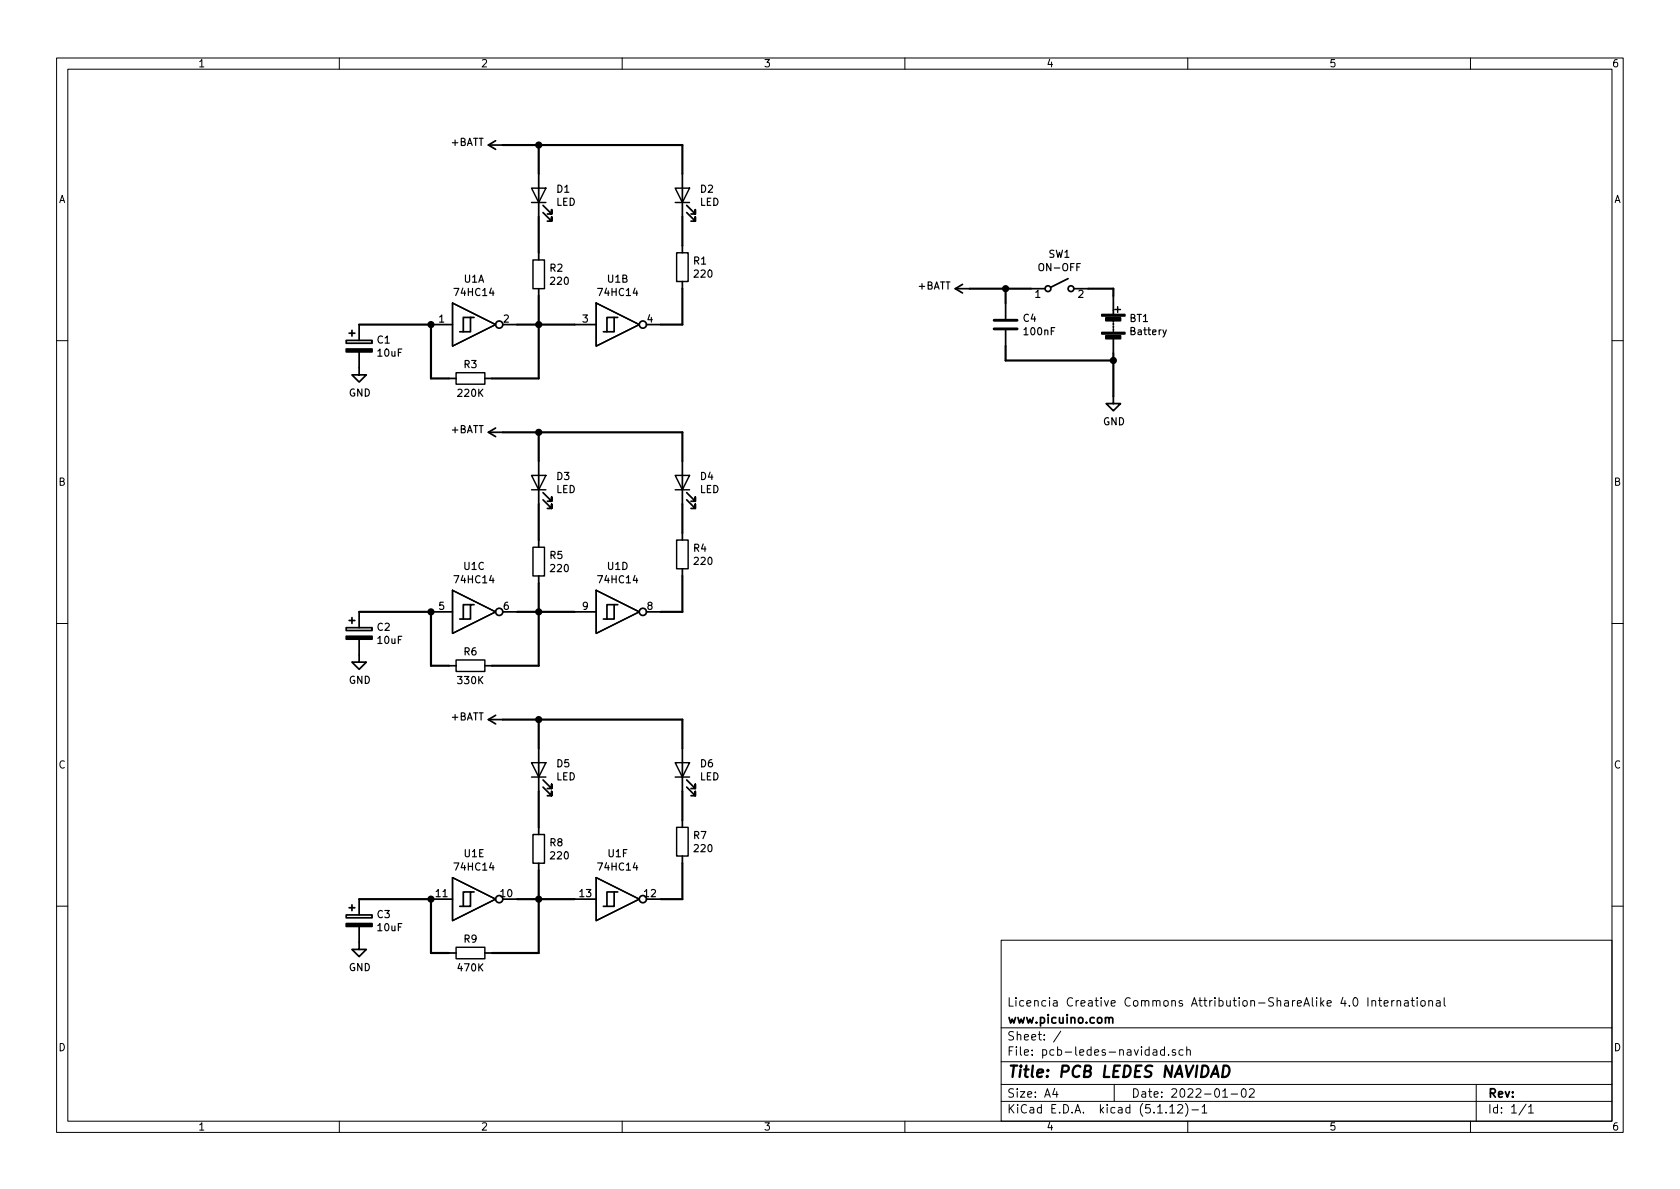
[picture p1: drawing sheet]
<svg xmlns="http://www.w3.org/2000/svg" width="297mm" height="210mm" viewBox="0 0 297 210" stroke-linecap="round" stroke-linejoin="round" font-family="sans-serif">
<g fill="none" stroke="#000" stroke-width=".18">
<path d="M10 10.3h277v189.9h-277zM12 12.2h273v186.1h-273zM60 10.3v1.9M110 10.3v1.9M160 10.3v1.9M210 10.3v1.9M260 10.3v1.9M10 60.2h2M285 60.2h2M10 110.3h2M285 110.3h2M10 160.2h2"/>
<path d="M177 166.3h108v32h-108zM241.9 176.4v1.5M242.6 177.1v-.1a.37 .37 0 0 1 .6 .1v.8M242.6 176.9v1M243.7 176.9h.6M243.9 176.4v1.3l.4 .2M244.7 177.4l.7-.1v-.3l-.5-.1-.2 .2 .1 .7h.6M246.1 176.9v1M246.5 176.9l-.4 .3M247 177.1l.1-.1a.37 .37 0 0 1 .5 .1v.8M247 176.9v1M248.4 177h.5l.1 .9"/>
<path d="M249 177.3l-.5 .1a.29 .29 0 0 0-.2 .2 .29 .29 0 0 0 .2 .3l.5-.1M249.5 176.9h.6M249.7 176.4v1.3l.4 .2M250.6 176.4v.2M250.6 176.9v1M251.3 177.1l.2-.2 .4 .2 .1 .5-.1 .2-.4 .1-.2-.1zM252.6 177.1l.1-.1a.37 .37 0 0 1 .6 .1v.8M252.6 176.9v1M254 177h.6v.9M254.6 177.3l-.5 .1a.29 .29 0 0 0-.2 .2 .29 .29 0 0 0 .2 .3l.5-.1M255.3 176.4v1.3l.3 .2M285 160.2h2"/>
<path d="M60 198.3v1.9M110 198.3v1.9M160 198.3v1.9M177 194.8h108M177 191.8h108M177 187.8h108M177 181.8h108M186.5 192.5l-.4 1h1M186.8 193v1M187.6 182.3l-1.3 2M197 191.8v3M203.9 185.7h.6v.9"/>
<path d="M204.5 186h-.5a.29 .29 0 0 0-.2 .3 .29 .29 0 0 0 .2 .3l.5-.1M205.9 185.7l-.4-.1-.3 .3 .1 .6 .2 .1 .4-.1M205.9 185.1v1.5M206.6 186.5v.1M206.8 195.8l.5-.5v1.5M206.8 196.8h.9M207.8 185.7l-.3-.1-.2 .2v.2l.5 .2v.3h-.5M208.3 195.5l.2-.2h.3l.2 .2 .1 .3-.9 1h.9M209.2 185.7l-.4-.1-.3 .3v.6l.3 .1 .4-.1M209.6 195.1a1.71 1.71 0 0 1 0 2.3M209.8 185.7l.2-.1 .4 .1 .1 .9M209.8 185.1v1.5"/>
<path d="M210 198.3v1.9M210.7 196.3h1.2M212.5 195.8l.5-.5v1.5M212.5 196.8h.9M216.2 194h.8M217.7 193.5h1.1M219.6 192.7l.4-.2a.94 .94 0 0 1 0 1.5 .82 .82 0 0 1-.4-1.3zM220.9 192.7l.2-.2h.4l.2 .2 .1 .3-1 1h1M260 198.3v1.9M261 191.8v6.5M269.8 195.2l-1.2 2M270.3 195.8l.4-.5v1.5"/>
<path d="M270.3 196.8h.8"/>
</g>
<path d="M216.4 188.4h.4a1.09 1.09 0 0 1 .6 1.1 1.09 1.09 0 0 1-.8 .9h-.5z" fill="none" stroke="#000" stroke-width=".41"/>
<g fill="none" stroke="#000" stroke-width=".3">
<path d="M86.4 25.6l1.2 .8M86.4 25.6h2.5M87.6 24.9l-1.2 .7M95.2 30.7v7.6M96 37.6l1.5 1.5v-.8v.8h-.7M96 36.3l1.5 1.5v-.7v.7h-.7M120.6 30.7v7.6M121.4 37.6l1.5 1.5v-.8v.8h-.7M121.4 36.3l1.5 1.5v-.7v.7h-.7M61.7 58.9h1M62.2 58.4v1M63.5 57.4v2.8"/>
<path d="M76.2 57.4h3.8M83.2 56.1h-1.3v2.6M83.8 56.1h-.6v2.6h-1.9M88.9 57.4h2.5M95.2 44.7v1.3M95.2 51v1.3M101.6 57.4h3.8M108.6 56.1h-1.3v2.6M109.2 56.1h-.6v2.6h-1.9M114.3 57.4h2.5M120.6 43.4v1.3M120.6 49.8v1.2"/>
<path d="M168.9 51l1.3 .8M168.9 51h2.5M170.2 50.3l-1.3 .7M177.8 53.6v2.8M177.8 58.4v2.8M182.2 51h2.6M188.8 49.3l-3 1.5M189.9 51h2.5M196.8 52.3v3.3M196.8 56.6v.3M196.8 57.1v.3M196.8 57.7v.2"/>
<path d="M196.8 58.2v.2M196.8 58.7v.2M196.8 59.9v2.6M61.2 60.2h4.6v.5h-4.6zM63.5 62.2v4.1h1.3l-1.3 1.3-1.3-1.3h1.3M79.4 66.9h1.2M85.7 66.9h1.3M86.4 76.4l1.2 .8M86.4 76.4h2.5M87.6 75.7l-1.2 .7M196.8 70.1v1.3h1.3l-1.3 1.2-1.2-1.2h1.2M95.2 81.5v7.6"/>
<path d="M95.2 95.5v1.3M96 88.4l1.5 1.5v-.8v.8h-.7M96 87.1l1.5 1.5v-.7v.7h-.7M120.6 81.5v7.6M120.6 94.2v1.3M121.4 88.4l1.5 1.5v-.8v.8h-.7M121.4 87.1l1.5 1.5v-.7v.7h-.7M61.2 111h4.6v.5h-4.6zM61.7 109.7h1M62.2 109.2v1M63.5 113v4.1h1.3l-1.3 1.3-1.3-1.3h1.3M63.5 108.2v2.8"/>
<path d="M76.2 108.2h3.8M79.4 117.7h1.2M83.2 106.9h-1.3v2.6M83.8 106.9h-.6v2.6h-1.9M85.7 117.7h1.3M88.9 108.2h2.5M95.2 101.8v1.3M101.6 108.2h3.8M108.6 106.9h-1.3v2.6M109.2 106.9h-.6v2.6h-1.9M114.3 108.2h2.5M120.6 100.6v1.2"/>
<path d="M86.4 127.2l1.2 .8M86.4 127.2h2.5M87.6 126.5l-1.2 .7M95.2 132.3v7.6M96 139.2l1.5 1.5v-.8v.8h-.7M96 137.9l1.5 1.5v-.7v.7h-.7M120.6 132.3v7.6M121.4 139.2l1.5 1.5v-.8v.8h-.7M121.4 137.9l1.5 1.5v-.7v.7h-.7M63.5 159v2.8M76.2 159h3.8M83.2 157.7h-1.3v2.6"/>
<path d="M83.8 157.7h-.6v2.6h-1.9M88.9 159h2.5M95.2 146.3v1.3M95.2 152.6v1.3M101.6 159h3.8M108.6 157.7h-1.3v2.6M109.2 157.7h-.6v2.6h-1.9M114.3 159h2.5M120.6 145v1.3M120.6 151.4v1.2M61.2 161.8h4.6v.5h-4.6zM61.7 160.5h1"/>
<path d="M62.2 160v1M63.5 163.8v4.1h1.3l-1.3 1.3-1.3-1.3h1.3M79.4 168.5h1.2M85.7 168.5h1.3M196.1 180.1a.36 .36 0 0 1 .3-.2 .36 .36 0 0 1 .3 .2v.8"/>
<circle cx="88.3" cy="57.4" r=".63"/>
<circle cx="113.7" cy="57.4" r=".63"/>
<circle cx="185.3" cy="51" r=".51"/>
<circle cx="189.4" cy="51" r=".51"/>
<circle cx="88.3" cy="108.2" r=".63"/>
<circle cx="113.7" cy="108.2" r=".63"/>
<circle cx="88.3" cy="159" r=".63"/>
<circle cx="113.7" cy="159" r=".63"/>
</g>
<g fill="none" stroke="#000" stroke-width=".25">
<path d="M94 33.3h2.5l-1.3 2.5zM94 35.8h2.5M119.4 33.3h2.5l-1.3 2.5zM119.4 35.8h2.5M80 53.6l7.6 3.8-7.6 3.8zM94.2 46h2.1v5h-2.1zM105.4 53.6l7.6 3.8-7.6 3.8zM119.6 44.7h2.1v5.1h-2.1zM197.1 54.7h1M197.6 54.2v1M80.6 65.9h5.1v2h-5.1zM94 84.1h2.5l-1.3 2.5z"/>
<path d="M94 86.6h2.5M94.2 96.8h2.1v5h-2.1zM119.4 84.1h2.5l-1.3 2.5zM119.4 86.6h2.5M119.6 95.5h2.1v5.1h-2.1zM80 104.4l7.6 3.8-7.6 3.8zM80.6 116.7h5.1v2h-5.1zM105.4 104.4l7.6 3.8-7.6 3.8zM94 134.9h2.5l-1.3 2.5zM94 137.4h2.5M119.4 134.9h2.5l-1.3 2.5zM119.4 137.4h2.5"/>
<path d="M80 155.2l7.6 3.8-7.6 3.8zM94.2 147.6h2.1v5h-2.1zM105.4 155.2l7.6 3.8-7.6 3.8zM119.6 146.3h2.1v5.1h-2.1zM80.6 167.5h5.1v2h-5.1z"/>
</g>
<path d="M194.8 58.8h4.1v.2h-4.1zM194.8 55.6h4.1v.3h-4.1zM195.5 59.4h2.6v.5h-2.6zM195.5 56.2h2.6v.5h-2.6zM61.2 61.7h4.6v.5h-4.6zM61.2 112.5h4.6v.5h-4.6zM61.2 163.3h4.6v.5h-4.6z" fill="#000" stroke="#000" stroke-width=".3"/>
<path d="M206.2 58.3l-.4 1.2-.2 .1" fill="none" stroke="#000" stroke-width=".2"/>
<path d="M175.8 58.2h4M175.8 56.6h4" fill="none" stroke="#000" stroke-width=".51"/>
<g fill="none" stroke="#000" stroke-width=".38">
<path d="M88.9 25.6h31.7v5.1M95.2 25.6v5.1M95.2 38.3v6.4M120.6 38.3v5.1M63.5 57.4h12.7v9.5h3.2M91.4 57.4h10.2M95.2 52.3v14.6h-8.2M120.6 51v6.4h-3.8M171.4 51h10.8M177.8 51v2.6M192.4 51h4.4v1.3M88.9 76.4h31.7v5.1"/>
<path d="M95.2 76.4v5.1M177.8 61.2v2.5h19M196.8 62.5v7.6M95.2 89.1v6.4M120.6 89.1v5.1M63.5 108.2h12.7v9.5h3.2M91.4 108.2h10.2M95.2 103.1v14.6h-8.2M120.6 101.8v6.4h-3.8M88.9 127.2h31.7v5.1M95.2 127.2v5.1M95.2 139.9v6.4"/>
<path d="M120.6 139.9v5.1M63.5 159h12.7v9.5h3.2M91.4 159h10.2M95.2 153.9v14.6h-8.2M120.6 152.6v6.4h-3.8"/>
</g>
<g fill="#000" stroke="#000" stroke-width=".25">
<circle cx="95.3" cy="25.6" r=".51"/>
<circle cx="76.2" cy="57.4" r=".51"/>
<circle cx="95.3" cy="57.4" r=".51"/>
<circle cx="177.8" cy="51" r=".51"/>
<circle cx="95.3" cy="76.4" r=".51"/>
<circle cx="196.9" cy="63.7" r=".51"/>
<circle cx="76.2" cy="108.2" r=".51"/>
<circle cx="95.3" cy="108.2" r=".51"/>
<circle cx="95.3" cy="127.2" r=".51"/>
<circle cx="76.2" cy="159" r=".51"/>
<circle cx="95.3" cy="159" r=".51"/>
</g>
<text font-size="2.8" x="178" y="190.5">Title: PCB LEDES NAVIDAD</text>
<g font-size="2.1">
<text x="178" y="178">Licencia Creative Commons Attribution-ShareAlike 4.0 International</text>
<text x="178" y="184">Sheet: /</text>
<text x="178" y="181">www.picuino.com</text>
<text x="178" y="186.7">File: pcb-ledes-navidad.sch</text>
<text x="178" y="196.9">KiCad E.D.A. kicad (5.1.12)-1</text>
<text x="178" y="194.1">Size: A4</text>
<text x="200" y="194.1">Date: 2022-01-02</text>
<text x="263" y="194.1">Rev:</text>
<text x="263" y="196.9">Id: 1/1</text>
</g>
<g font-size="1.8">
<text x="35" y="11.9">1</text>
<text x="85" y="11.9">2</text>
<text x="135" y="11.9">3</text>
<text x="185" y="11.9">4</text>
<text x="235" y="11.9">5</text>
<text x="285" y="11.9">6</text>
<text x="79.8" y="25.8">+BATT</text>
<text x="10.4" y="35.9">A</text>
<text x="98.5" y="34.1">D1</text>
<text x="123.9" y="34.1">D2</text>
<text x="285.4" y="35.9">A</text>
<text x="98.3" y="36.4">LED</text>
<text x="123.7" y="36.4">LED</text>
<text x="122.7" y="46.8">R1</text>
<text x="183.9" y="47.9">ON-OFF</text>
<text x="185.4" y="45.6">SW1</text>
<text x="80.6" y="52.3">74HC14</text>
<text x="82.1" y="50">U1A</text>
<text x="97.3" y="48.1">R2</text>
<text x="97.5" y="50.4">220</text>
<text x="106" y="52.3">74HC14</text>
<text x="107.5" y="50">U1B</text>
<text x="122.9" y="49.1">220</text>
<text x="162.3" y="51.2">+BATT</text>
<text x="183" y="52.7">1</text>
<text x="190.7" y="52.7">2</text>
<text x="77.6" y="57">1</text>
<text x="89.1" y="57">2</text>
<text x="103" y="57">3</text>
<text x="114.5" y="57">4</text>
<text x="180.9" y="56.9">C4</text>
<text x="181.2" y="59.3">100nF</text>
<text x="199.7" y="56.9">BT1</text>
<text x="200" y="59.3">Battery</text>
<text x="66.7" y="60.8">C1</text>
<text x="66.9" y="63.1">10uF</text>
<text x="82.1" y="65.1">R3</text>
<text x="61.7" y="70.1">GND</text>
<text x="81.1" y="70.2">220K</text>
<text x="79.8" y="76.6">+BATT</text>
<text x="195" y="75.2">GND</text>
<text x="10.4" y="85.9">B</text>
<text x="98.3" y="87.2">LED</text>
<text x="98.5" y="84.9">D3</text>
<text x="123.7" y="87.2">LED</text>
<text x="123.9" y="84.9">D4</text>
<text x="285.4" y="85.9">B</text>
<text x="82.1" y="100.8">U1C</text>
<text x="97.3" y="98.9">R5</text>
<text x="97.5" y="101.2">220</text>
<text x="107.5" y="100.8">U1D</text>
<text x="122.7" y="97.6">R4</text>
<text x="122.9" y="99.9">220</text>
<text x="77.6" y="107.8">5</text>
<text x="80.6" y="103.1">74HC14</text>
<text x="89.1" y="107.8">6</text>
<text x="103" y="107.8">9</text>
<text x="106" y="103.1">74HC14</text>
<text x="114.5" y="107.8">8</text>
<text x="66.7" y="111.6">C2</text>
<text x="66.9" y="113.9">10uF</text>
<text x="82.1" y="115.9">R6</text>
<text x="61.7" y="120.9">GND</text>
<text x="81.1" y="121">330K</text>
<text x="79.8" y="127.4">+BATT</text>
<text x="10.4" y="135.9">C</text>
<text x="98.3" y="138">LED</text>
<text x="98.5" y="135.7">D5</text>
<text x="123.7" y="138">LED</text>
<text x="123.9" y="135.7">D6</text>
<text x="285.4" y="135.9">C</text>
<text x="97.3" y="149.7">R8</text>
<text x="122.7" y="148.4">R7</text>
<text x="80.6" y="153.9">74HC14</text>
<text x="82.1" y="151.6">U1E</text>
<text x="97.5" y="152">220</text>
<text x="106" y="153.9">74HC14</text>
<text x="107.5" y="151.6">U1F</text>
<text x="122.9" y="150.7">220</text>
<text x="77.1" y="158.6">11</text>
<text x="88.6" y="158.6">10</text>
<text x="102.5" y="158.6">13</text>
<text x="114" y="158.6">12</text>
<text x="66.7" y="162.4">C3</text>
<text x="66.9" y="164.7">10uF</text>
<text x="82.1" y="166.7">R9</text>
<text x="61.7" y="171.7">GND</text>
<text x="81.1" y="171.8">470K</text>
<text x="10.4" y="185.9">D</text>
<text x="285.4" y="185.9">D</text>
<text x="35" y="199.9">1</text>
<text x="85" y="199.9">2</text>
<text x="135" y="199.9">3</text>
<text x="185" y="199.9">4</text>
<text x="235" y="199.9">5</text>
<text x="285" y="199.9">6</text>
</g>
</svg>
